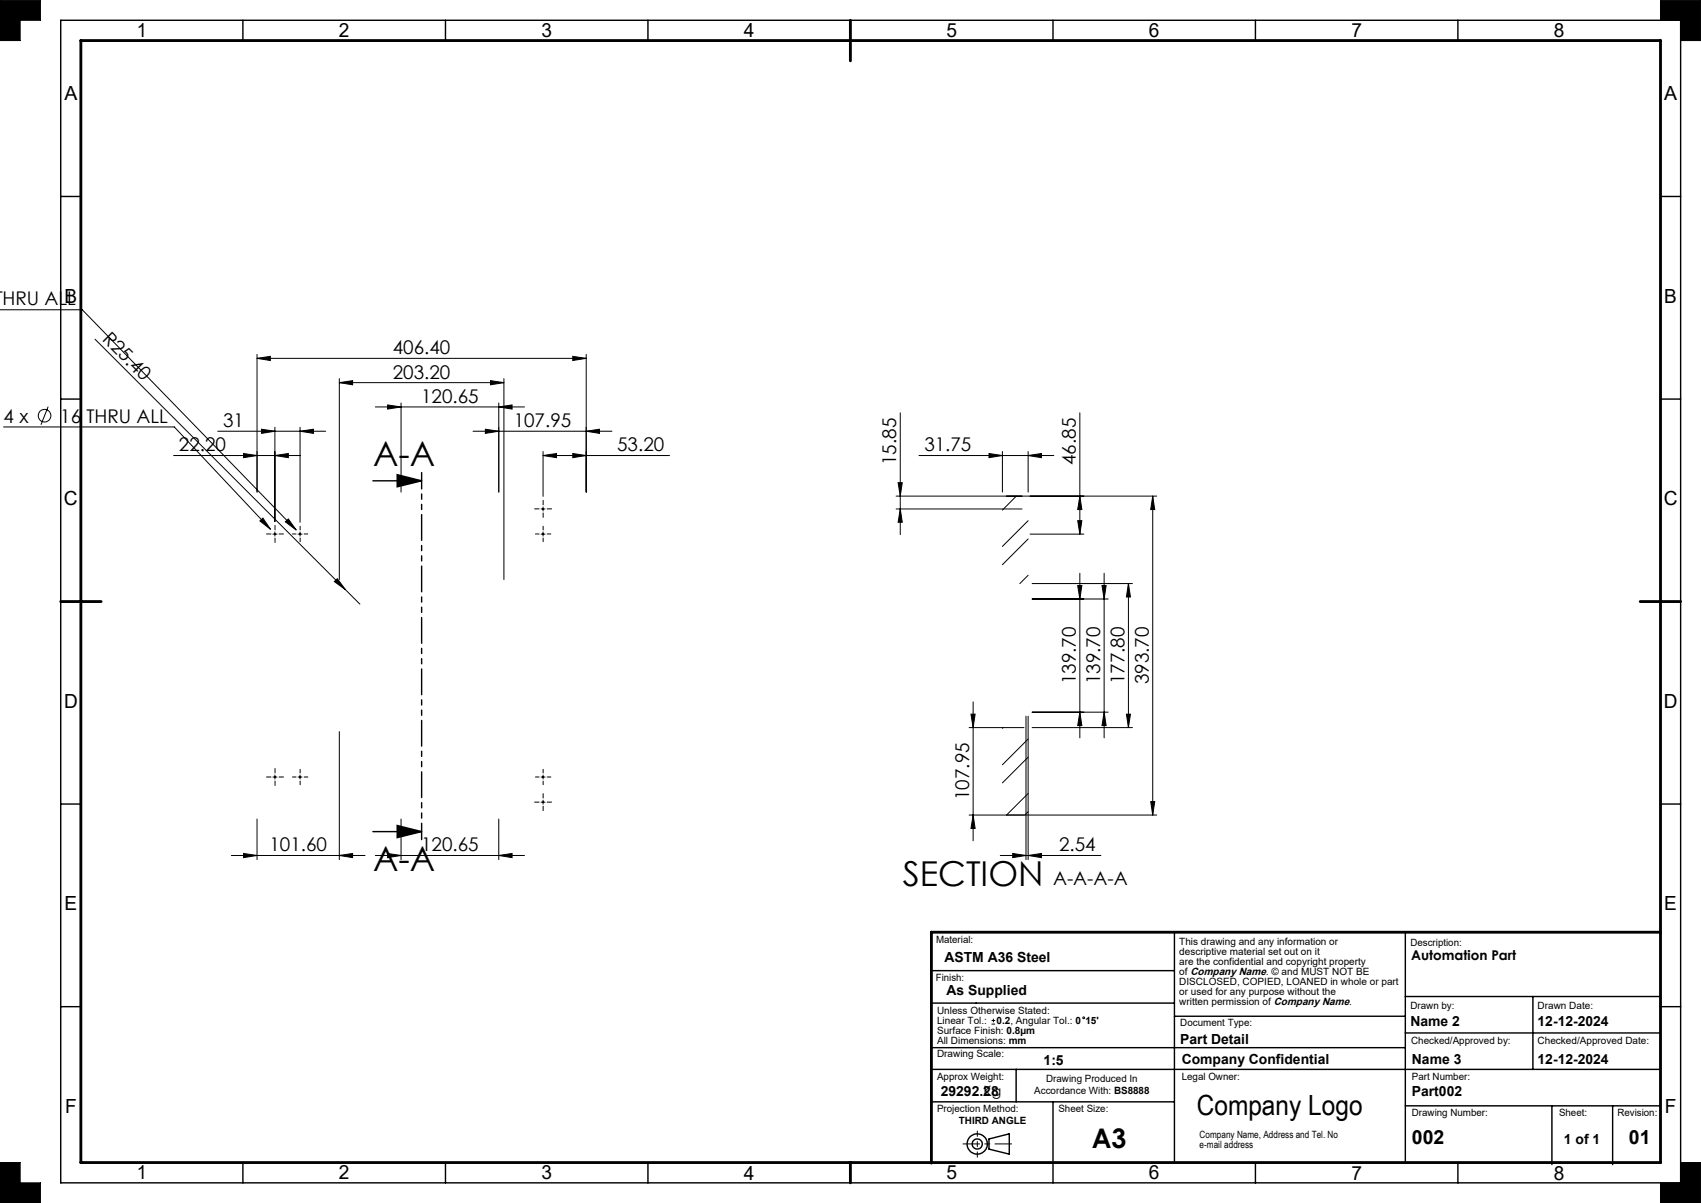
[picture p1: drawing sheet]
<svg xmlns="http://www.w3.org/2000/svg" width="420mm" height="297mm" viewBox="0 0 420 297" stroke-linecap="round" stroke-linejoin="round" font-family="sans-serif">
<g fill="none" stroke="#000" stroke-width=".35">
<path d="M15 5h400v287h-400zM60 5v5M110 5v5M160 5v5M260 5v5M310 5v5M360 5v5M15 48.5h5M410 48.5h5M15 98.5h5M410 98.5h5M92.1 118.7h12"/>
<path d="M98.1 117.2l6 1.5-6 1.5zM15 198.5h5M410 198.5h5M92.1 205.3h12M98.1 203.8l6 1.5-6 1.5zM230 239.6h60M290 230.1v57.1M347 230.1v57.1M15 248.5h5M230 258.7h117M230 247.6h60M290 250.9h57"/>
<path d="M347 255h63M347 246h63M378.5 246v18M410 248.5h5M230 272h60M230 264h180M250.9 264v8M260 272v20M347 273h63M383.2 273v14.5M398.2 273v14.5M60 287v5"/>
<path d="M110 287v5M160 287v5M244.2 281.2l5-1.3v5l-5-1.2zM310 287v5M360 287v5"/>
<circle cx="241.3" cy="282.4" r="2.51"/>
<circle cx="241.3" cy="282.4" r="1.25"/>
</g>
<path d="M237.8 282.4h12" fill="none" stroke="#000" stroke-width=".25" stroke-dasharray="15.2 1.3 1.3 1.3" stroke-dashoffset="11.1"/>
<path d="M241.3 279.2v6.5" fill="none" stroke="#000" stroke-width=".25" stroke-dasharray="15.2 1.3 1.3 1.3" stroke-dashoffset="13.9"/>
<g fill="none" stroke="#000" stroke-width=".25">
<path d="M0 0h10v5h-5v5h-5zM410 0h10v10h-5v-5h-5zM-.1 76.5h20.4l52.8 54.3M23.5 83.7l61.8 61.9M63.5 88.5l3.2-.5v1zM63.5 87.5v34M63.5 88.5h81.2M83.8 94.5l3.3-.5v1zM83.8 93.5v49.6M83.8 94.5h40.6M95.7 100l3.3 .5-3.3 .5zM99 99.5v22"/>
<path d="M121.1 94l3.3 .5-3.3 .5zM123.2 99.5v22M124.4 93.5v49.6M141.4 88l3.3 .5-3.3 .5zM144.7 87.5v34M.9 105.4h42.1l23.8 25.3M11.9 100.4l-1.8 4.4M42.9 112.5h31.3M53.8 106.5h26.6M60.1 112l3.4 .5-3.4 .5zM64.6 106l3.3 .5-3.3 .5zM67.9 112.5l3.3-.5v1z"/>
<path d="M67.9 105.5v23.3M74.1 106.5l3.3-.5v1zM74.1 105.5v23.4M92.7 100.5h36.8M116.8 106.5h34.3M119.8 106l3.4 .5-3.4 .5zM123.2 100.5l3.2-.5v1zM134.1 112.5l3.3-.5v1zM134.1 112.5h31.2M134.1 111.5v11.1M141.4 112l3.3 .5-3.3 .5zM144.7 106.5l3.3-.5v1z"/>
<path d="M221.8 119.2h1l-.5 3.3zM222.3 101.9v30.1M226.9 112.5h33.3M244.2 112l3.3 .5-3.3 .5zM247.5 111.5v10M253.9 112.5l3.2-.5v1zM253.9 111.5v10M266.6 101.9v30M64.2 128.6l.7-.7 1.9 2.8zM67.4 131.9h1M67.9 131.3v1.1M70.4 128.8l.8-.7 1.9 2.7z"/>
<path d="M73.6 131.9h1M74.1 131.3v1.1M133.6 131.9h1M133.6 125.7h1M134.1 125.2v.9M134.1 131.3v1.1M221.3 122.5h64.3M221.3 125.7h31M222.3 125.7l.5 3.2h-1zM250.9 122.5l-3.4 3.4M253.9 128.5l-6.4 6.4M253.9 133.1l-6.4 6.3"/>
<path d="M254.4 131.9h13.2M266.1 128.5h1l-.5 3.4zM266.6 122.5l.5 3.3h-1zM284.6 122.5l.5 3.3h-1zM284.6 122.5v78.7M82.5 143.6l.8-.7 2 2.7zM85.3 145.6l3.6 3.6M253.9 142l-2.1 2.1M254.8 147.9h18.8M254.8 144.1h24.8M266.1 144.6h1l-.5 3.3zM266.6 141.5v40.7"/>
<path d="M272.1 144.6h1l-.5 3.3zM272.6 141.5v40.7M278.6 144.1l.5 3.3h-1zM278.6 144.1v35.5M239.3 179.6h13.5M239.7 176.3h1.1l-.5 3.3zM240.3 173.3v34.3M247.7 179.6l-.2 .2M253.3 176.8v35.4M253.9 176.8v35.4M254.8 175.8h18.8M254.8 179.6h24.8"/>
<path d="M266.6 175.8l.5 3.3h-1zM272.6 175.8l.5 3.3h-1zM278.1 176.3h1l-.5 3.3zM67.4 191.8h1M67.9 191.3v1M73.6 191.8h1M74.1 191.3v1M83.8 180.6v31.6M133.6 198h1M133.6 191.8h1M134.1 191.3v1M134.1 197.6v.9"/>
<path d="M253.9 182.5l-6.4 6.3M253.9 195.9l-5.4 5.3M253.9 186.9l-6.4 6.4M284.1 197.9h1l-.5 3.3zM57.1 211.2h33M60.1 210.7l3.4 .5-3.4 .5zM63.5 202.2v10M83.8 211.2l3.3-.5v1zM92.7 211.2h36.8M95.7 210.7l3.3 .5-3.3 .5zM99 202.2v10M123.2 211.2l3.2-.5v1z"/>
<path d="M123.2 202.2v10M239.3 201.2h46.3M240.3 201.2l.5 3.3h-1.1zM247 211.2h24.8M250 210.7l3.3 .5-3.3 .5zM253.9 211.2l3.2-.5v1zM253.9 200.4l-.9 .8M244.8 252.8h.9M244.8 252h.9M245.3 251.5v.9M0 287h5v5h5v5h-10zM415 287h5v10h-10v-5h5z"/>
<circle cx="11" cy="102.6" r="1.56"/>
<circle cx="267.6" cy="251.3" r=".22"/>
</g>
<path d="M20 10h390v277h-390zM210 5v10M15 148.5h10M405 148.5h10M410 230.1h-180v57.1M210 287v5" fill="none" stroke="#000" stroke-width=".7"/>
<path d="M0 0v10h5v-5h5v-5zM0 287v10h10v-5h-5v-5zM415 287v5h-5v5h10v-10zM410 0v5h5v5h5v-10z" fill-rule="evenodd" fill="#000"/>
<g fill="none" stroke="#000" stroke-width=".25" stroke-dasharray="15.2 1.3 1.3 1.3">
<path d="M66.9 131.8h-1.1M67.9 130.8v-1.1M67.9 132.8v1.1M68.9 131.8h1.1M73.1 131.8h-.9M74.1 130.8v-.9M74.1 132.8v.9M75.1 131.8h.9M133.1 125.6h-1.1M133.1 131.8h-.9M134.1 124.6v-1.1M134.1 126.6v1.1"/>
<path d="M134.1 130.8v-.9M134.1 132.8v.9M135.1 125.6h1.1M135.1 131.8h.9M66.9 191.8h-1.1M67.9 190.8v-1.1M67.9 192.8v1.1M68.9 191.8h1.1M73.1 191.8h-.9M74.1 190.8v-.9M74.1 192.8v.9M75.1 191.8h.9"/>
<path d="M133.1 198h-1.1M133.1 191.8h-.9M134.1 197v-1.1M134.1 199v1.1M134.1 190.8v-.9M134.1 192.8v.9M135.1 198h1.1M135.1 191.8h.9"/>
</g>
<path d="M104.1 207.3v-90.6" fill="none" stroke="#000" stroke-width=".35" stroke-dasharray="6.3 1.3 1.3 1.3 1.3 1.3" stroke-dashoffset="2.3"/>
<g fill="#000">
<path d="M82.5 143.6l.8-.7 2 2.7z"/>
<path d="M63.5 88.5l3.2-.5v1zM141.4 88l3.3 .5-3.3 .5zM83.8 94.5l3.3-.5v1zM121.1 94l3.3 .5-3.3 .5zM64.2 128.6l2.6 2.1-1.9-2.8zM134.1 112.5l3.3-.5v1zM141.4 112l3.3 .5-3.3 .5zM70.4 128.8l2.7 2-1.9-2.7z"/>
<path d="M95.7 100l3.3 .5-3.3 .5zM123.2 100.5l3.2-.5v1z"/>
<path d="M119.8 106l3.4 .5-3.4 .5zM144.7 106.5l3.3-.5v1z"/>
<path d="M244.2 112l3.3 .5-3.3 .5zM253.9 112.5l3.2-.5v1z"/>
<path d="M239.7 176.3h1.1l-.5 3.3zM240.3 201.2l.5 3.3h-1.1zM272.1 144.6h1l-.5 3.3zM272.6 175.8l.5 3.3h-1zM266.1 144.6h1l-.5 3.3zM266.6 175.8l.5 3.3h-1z"/>
<path d="M83.8 211.2l3.3-.5v1zM60.1 210.7l3.4 .5-3.4 .5zM67.9 112.5l3.3-.5v1zM60.1 112l3.4 .5-3.4 .5zM74.1 106.5l3.3-.5v1zM64.6 106l3.3 .5-3.3 .5z"/>
<path d="M95.7 210.7l3.3 .5-3.3 .5zM123.2 211.2l3.2-.5v1z"/>
<path d="M98.1 203.8l6 1.5-6 1.5zM98.1 117.2l6 1.5-6 1.5z"/>
<path d="M253.9 211.2l3.2-.5v1zM250 210.7l3.3 .5-3.3 .5z"/>
<path d="M284.1 197.9h1l-.5 3.3zM284.6 122.5l.5 3.3h-1zM278.1 176.3h1l-.5 3.3zM278.6 144.1l.5 3.3h-1zM266.1 128.5h1l-.5 3.4zM266.6 122.5l.5 3.3h-1zM222.3 125.7l.5 3.2h-1zM221.8 119.2h1l-.5 3.3z"/>
</g>
<g font-size="8.5">
<text x="92.1" y="114.9">A-A</text>
<text x="92.1" y="214.9">A-A</text>
<text x="222.9" y="218.6">SECTION</text>
</g>
<text font-size="6.9" x="295.5" y="275.4">Company Logo</text>
<text font-size="6.7" x="269.6" y="283.5">A3</text>
<g font-size="4.8">
<text x="33.8" y="9.2">1</text>
<text x="83.7" y="9.2">2</text>
<text x="133.7" y="9.2">3</text>
<text x="183.7" y="9.2">4</text>
<text x="233.7" y="9.2">5</text>
<text x="283.7" y="9.2">6</text>
<text x="333.7" y="9.2">7</text>
<text x="383.7" y="9.2">8</text>
<text x="15.9" y="24.7">A</text>
<text x="410.9" y="24.7">A</text>
<text x="15.9" y="74.7">B</text>
<text x="410.9" y="74.7">B</text>
<text x="15.8" y="124.7">C</text>
<text x="410.8" y="124.7">C</text>
<text x="15.8" y="174.7">D</text>
<text x="410.8" y="174.7">D</text>
<text x="15.9" y="224.7">E</text>
<text x="410.9" y="224.7">E</text>
<text x="16.1" y="274.7">F</text>
<text x="411.1" y="274.7">F</text>
<text x="348.6" y="282.4">002</text>
<text x="402.2" y="282.5">01</text>
<text x="33.8" y="291.2">1</text>
<text x="83.7" y="291.2">2</text>
<text x="133.7" y="291.2">3</text>
<text x="183.7" y="291.2">4</text>
<text x="233.7" y="291.2">5</text>
<text x="283.7" y="291.2">6</text>
<text x="333.7" y="291.2">7</text>
<text x="383.7" y="291.2">8</text>
</g>
<g font-size="4.7">
<text x=".6" y="75.4">HRU ALL</text>
<text x="25.1" y="83.9" transform="rotate(45 25.1 83.9)">R25.40</text>
<text x="97" y="87.4">406.40</text>
<text x="97" y="93.4">203.20</text>
<text x="104" y="99.4">120.65</text>
<text x=".9" y="104.3">4 x</text>
<text x="14.9" y="104.3">16 THRU ALL</text>
<text x="55.1" y="105.4">31</text>
<text x="126.8" y="105.5">107.95</text>
<text x="44.2" y="111.4">22.20</text>
<text x="152.4" y="111.4">53.20</text>
<text x="228.2" y="111.4">31.75</text>
<text x="221.3" y="114.8" transform="rotate(-90 221.3 114.8)">15.85</text>
<text x="265.6" y="114.8" transform="rotate(-90 265.6 114.8)">46.85</text>
<text x="265.6" y="168.9" transform="rotate(-90 265.6 168.9)">139.70</text>
<text x="271.6" y="168.9" transform="rotate(-90 271.6 168.9)">139.70</text>
<text x="277.6" y="168.9" transform="rotate(-90 277.6 168.9)">177.80</text>
<text x="283.6" y="168.9" transform="rotate(-90 283.6 168.9)">393.70</text>
<text x="239.3" y="197.5" transform="rotate(-90 239.3 197.5)">107.95</text>
<text x="66.5" y="210.2">101.60</text>
<text x="104" y="210.2">120.65</text>
<text x="261.5" y="210.2">2.54</text>
<text x="260" y="218.6">A-A-A-A</text>
</g>
<text font-size="3.5" x="242.8" y="270.7">Kg</text>
<g font-size="3.4">
<text x="233.2" y="237.5">ASTM A36 Steel</text>
<text x="233.7" y="245.6">As Supplied</text>
<text x="291.4" y="257.7">Part Detail</text>
<text x="348.3" y="253.4">Name 2</text>
<text x="379.6" y="253.4">12-12-2024</text>
<text x="257.7" y="262.8">1:5</text>
<text x="291.8" y="262.7">Company Confidential</text>
<text x="348.6" y="262.7">Name 3</text>
<text x="379.6" y="262.7">12-12-2024</text>
<text x="232.3" y="270.5">29292.28</text>
<text x="348.6" y="270.6">Part002</text>
<text x="386.2" y="282.4">1 of 1</text>
</g>
<text font-size="3.3" x="348.4" y="237.1">Automation Part</text>
<g font-size="2.5">
<text x="231.1" y="232.8">Material:</text>
<text x="291.2" y="233.3">This drawing and any information or</text>
<text x="348.3" y="233.5">Description:</text>
<text x="291.2" y="235.7">descriptive material set out on it</text>
<text x="291.2" y="238.2">are the confidential and copyright property</text>
<text x="231.1" y="242.2">Finish:</text>
<text x="291.2" y="243.2">DISCLOSED, COPIED, LOANED in whole or part</text>
<text x="291.2" y="245.6">or used for any purpose without the</text>
<text x="291.2" y="240.7">of Company Name. © and MUST NOT BE</text>
<text x="231.4" y="250.3">Unless Otherwise Stated:</text>
<text x="291.2" y="248.1">written permission of Company Name.</text>
<text x="348.3" y="249">Drawn by:</text>
<text x="379.6" y="249">Drawn Date:</text>
<text x="231.4" y="252.8">Linear Tol.:</text>
<text x="231.4" y="255.2">Surface Finish: 0.8µm</text>
<text x="231.4" y="257.7">All Dimensions: mm</text>
<text x="246.1" y="252.8">0.2, Angular Tol.: 0</text>
<text x="268" y="252.8">15'</text>
<text x="291.4" y="253.4">Document Type:</text>
<text x="348.4" y="257.7">Checked/Approved by:</text>
<text x="379.6" y="257.7">Checked/Approved Date:</text>
<text x="231.4" y="261.1">Drawing Scale:</text>
<text x="231.4" y="266.7">Approx Weight:</text>
<text x="255.4" y="270">Accordance With: BS8888</text>
<text x="258.3" y="267.2">Drawing Produced In</text>
<text x="291.8" y="266.7">Legal Owner:</text>
<text x="348.6" y="266.7">Part Number:</text>
<text x="231.4" y="274.6">Projection Method:</text>
<text x="261.3" y="274.5">Sheet Size:</text>
<text x="348.6" y="275.4">Drawing Number:</text>
<text x="384.9" y="275.4">Sheet:</text>
<text x="399.4" y="275.4">Revision:</text>
<text x="236.8" y="277.4">THIRD ANGLE</text>
<text x="296.2" y="281.1">Company Name, Address and Tel. No</text>
<text x="296.2" y="283.5">e-mail address</text>
</g>
</svg>
